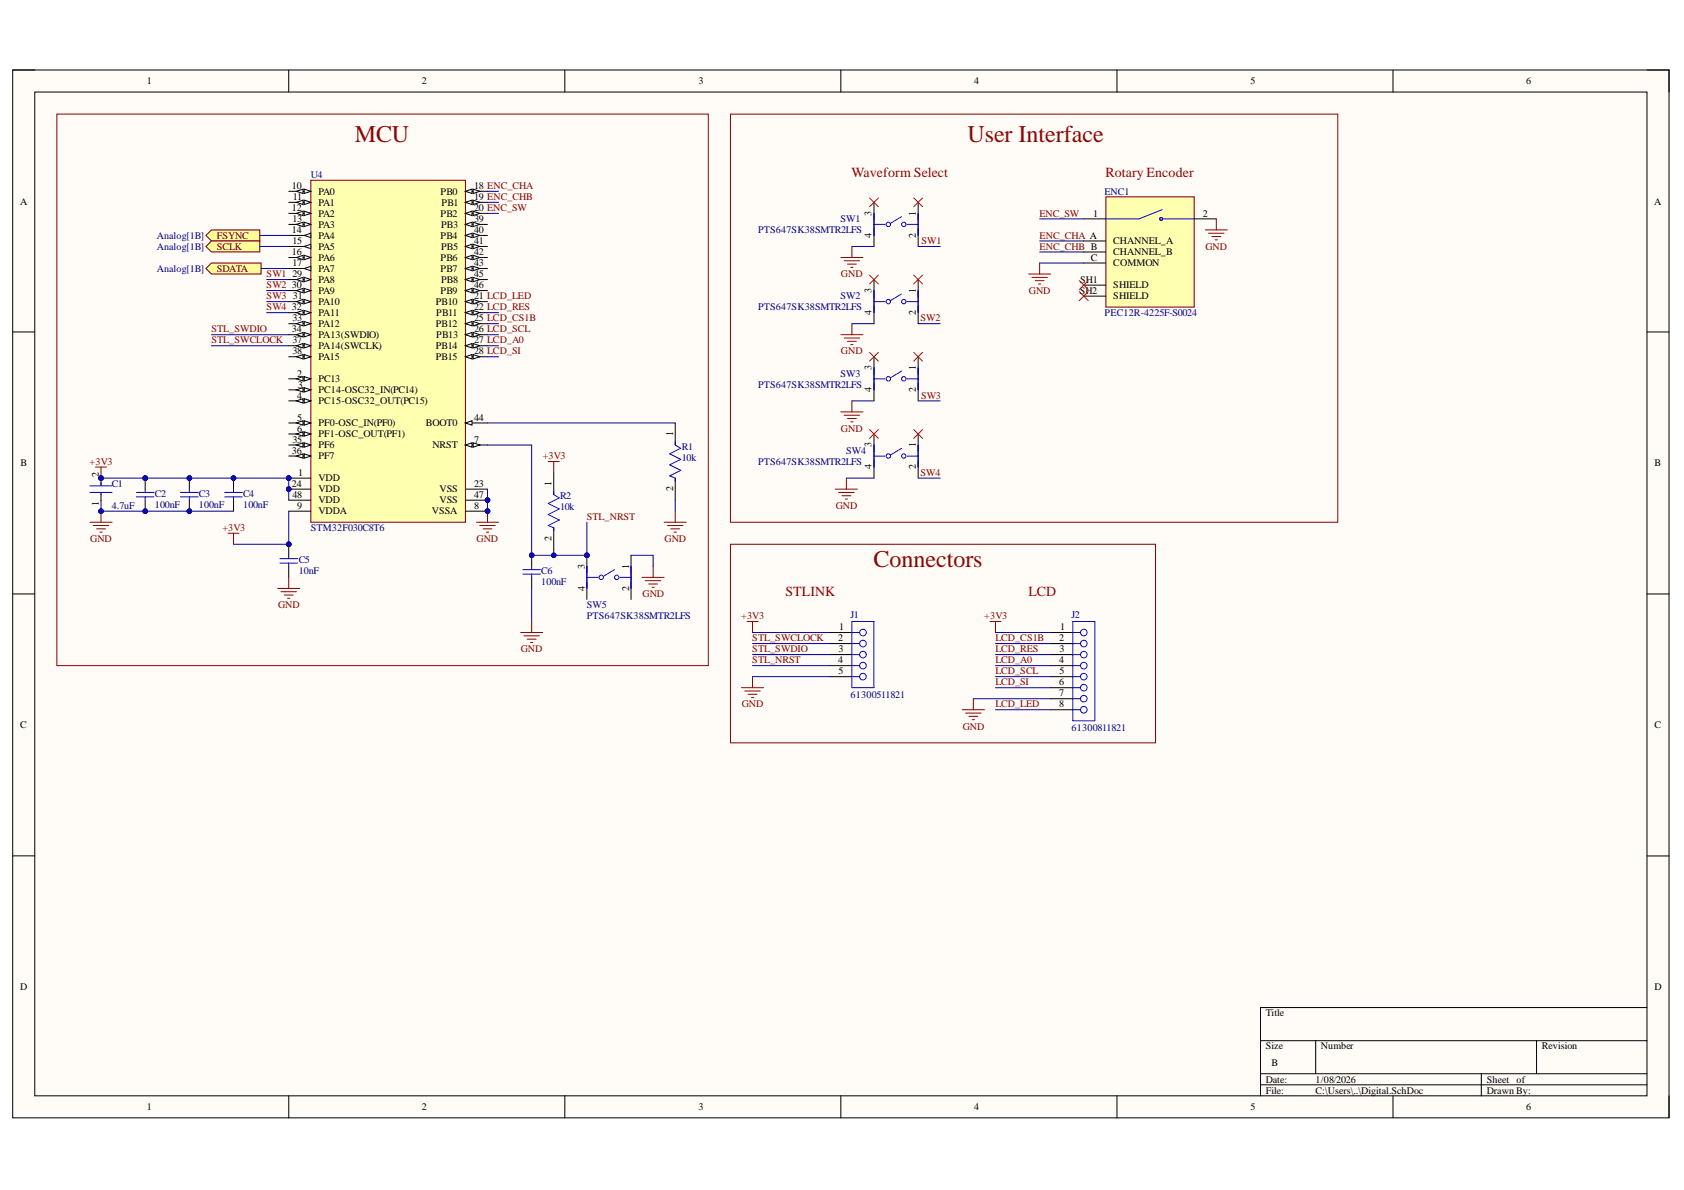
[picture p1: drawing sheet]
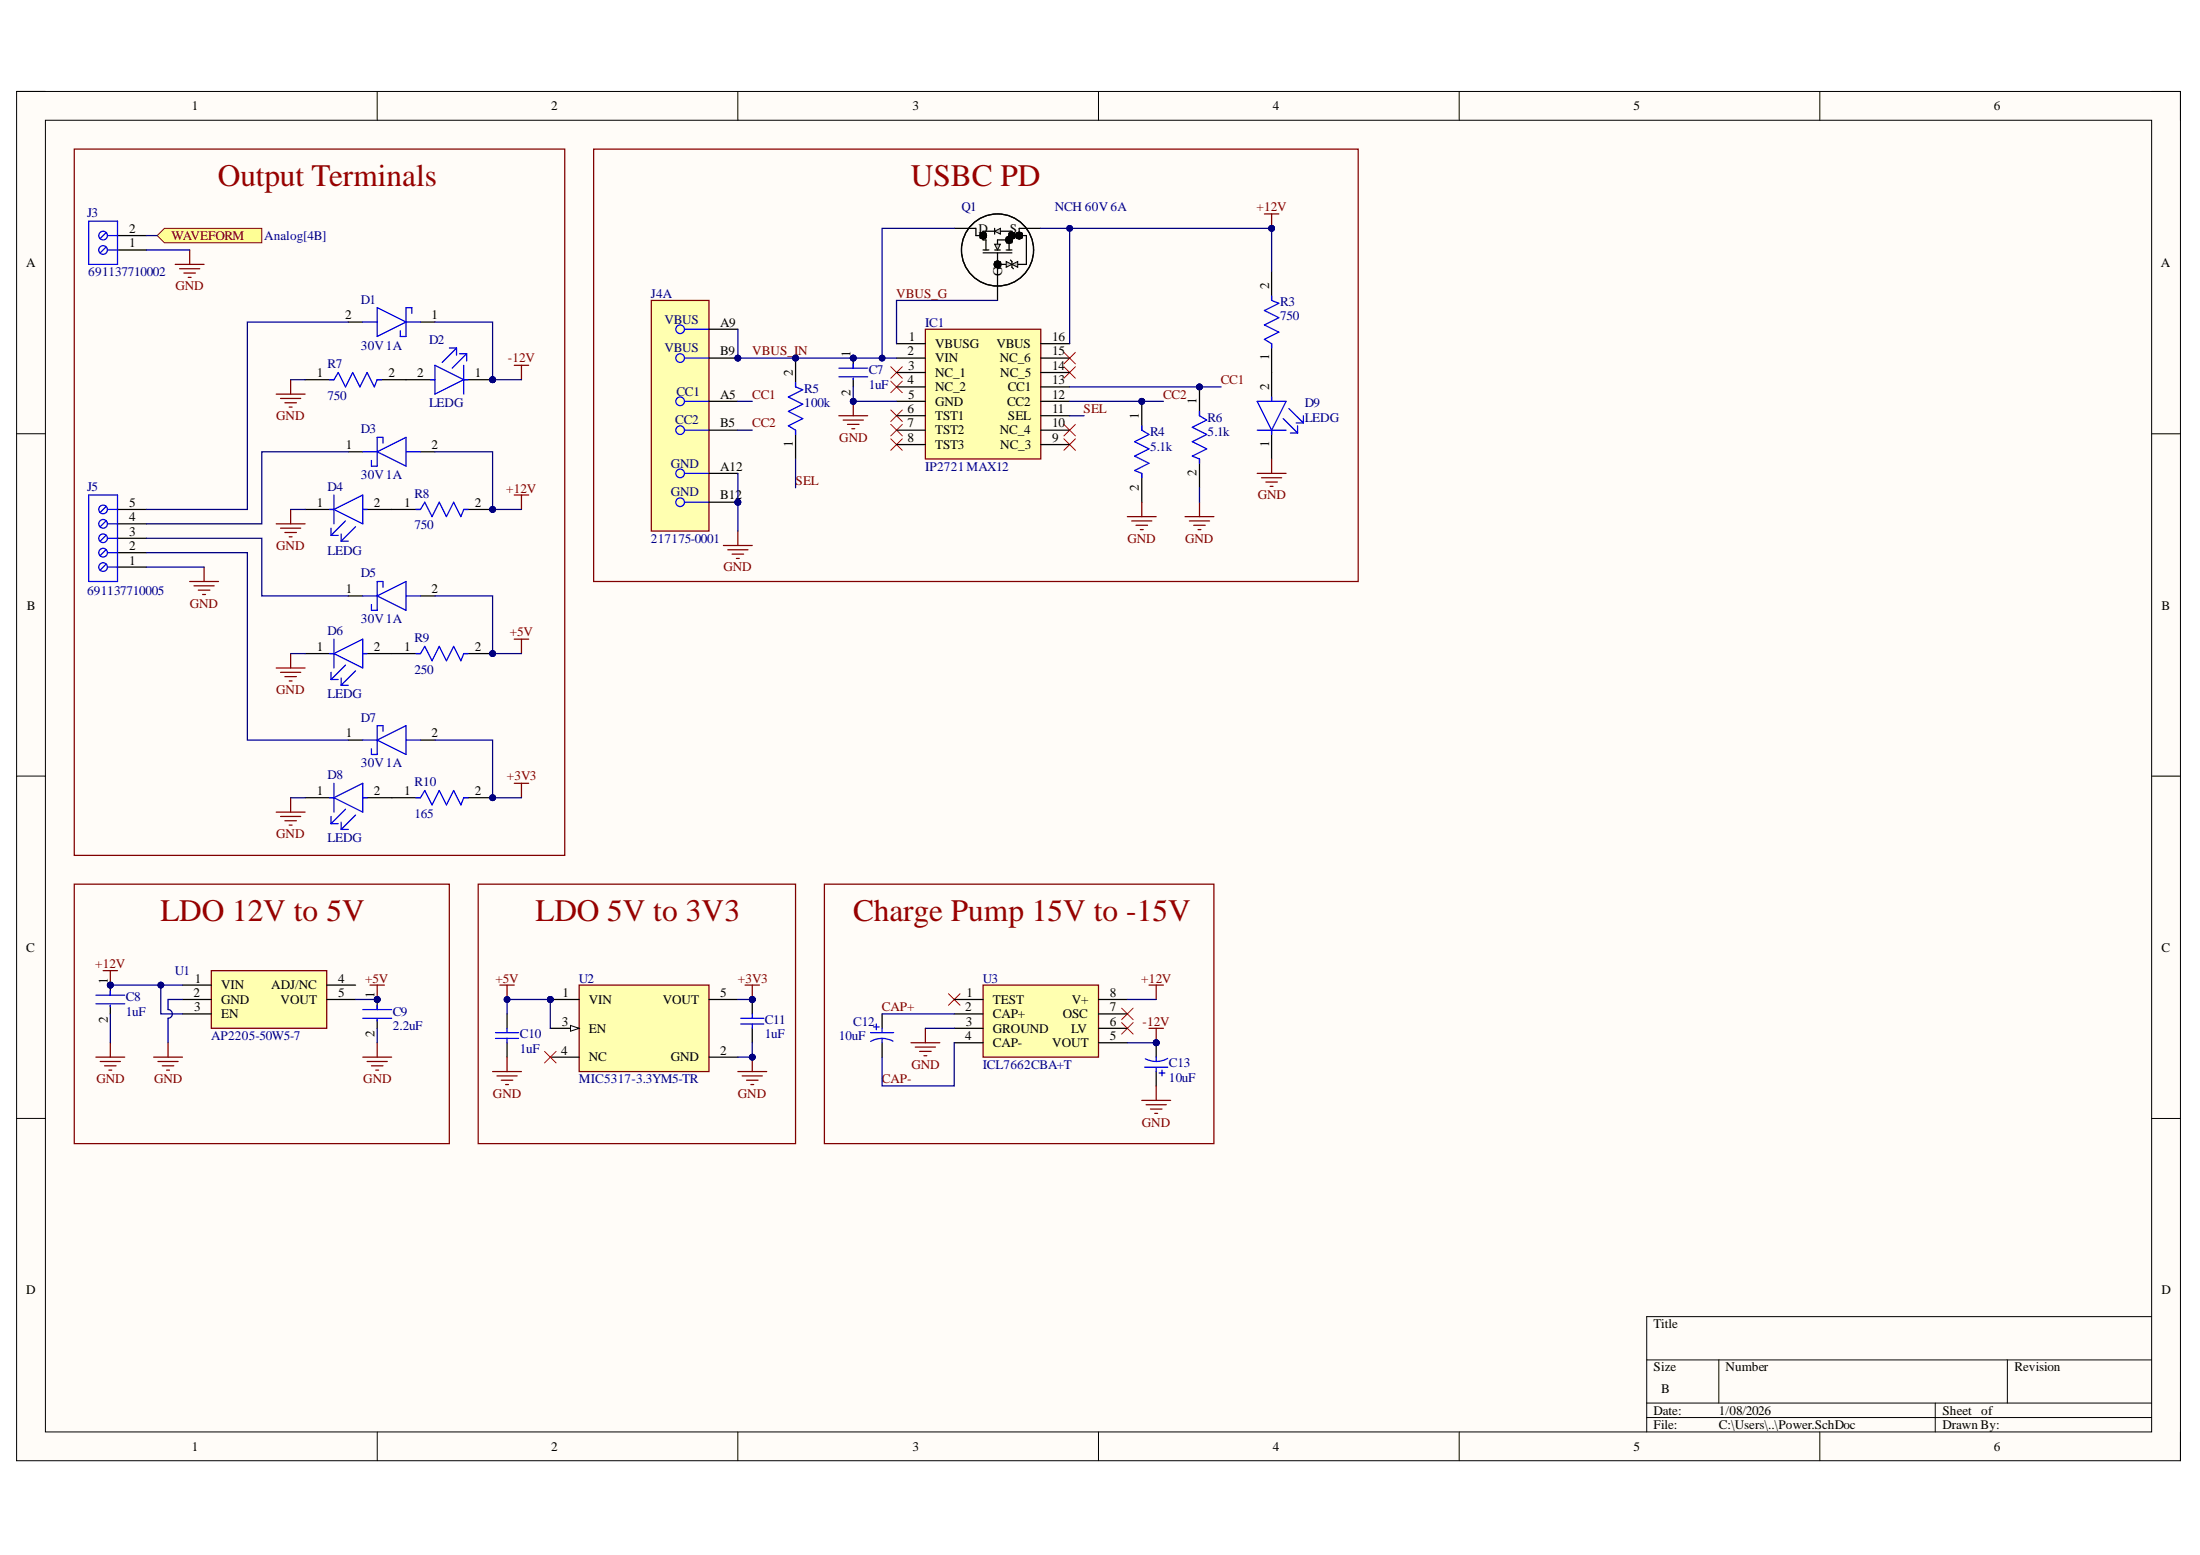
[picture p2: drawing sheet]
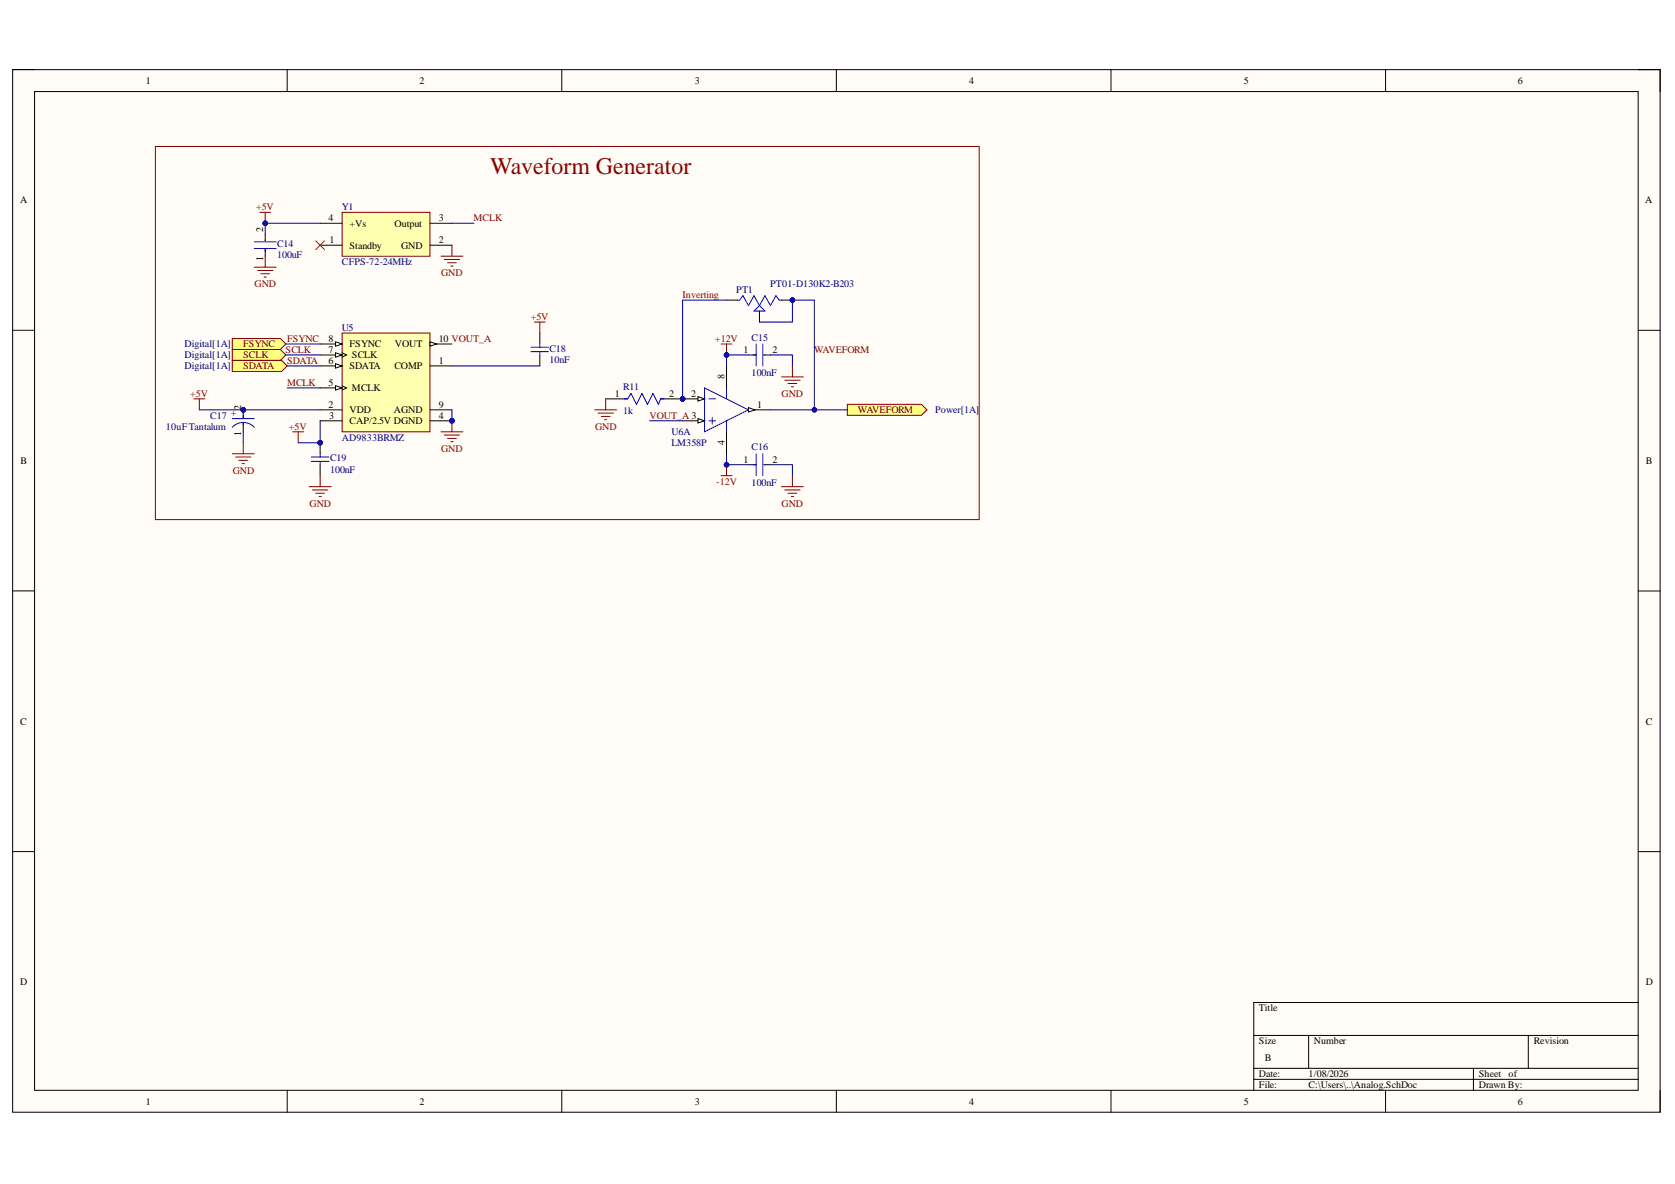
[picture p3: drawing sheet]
# Altium project WAVEFORM_GENERATOR.PrjPcb
3 sheets, 60 parts. Net scope: flat (ports and power ports of the same name join across sheets).
Board file: WaveformGen.PcbDoc
Sheets:
  Digital.SchDoc
  Power.SchDoc
  Analog.SchDoc

## Sheet Digital.SchDoc
size B; SheetNumber: 1; SheetTotal: 3

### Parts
C1  4.7uF  [FP-GRM219-0_15-0_1-IPC_B]
C2  100nF  [CAPC1608X87X45LL20T05]
C3  100nF  [CAPC1608X87X45LL20T05]
C4  100nF  [CAPC1608X87X45LL20T05]
C5  10nF  [CAPC1206(3216)150_L]
C6  100nF  [CAPC1608X87X45LL20T05]
ENC1  PEC12R-4225F-S0024  [XDCR_PEC12R-4225F-S0024]
J1  61300511821  [61300511821]
J2  61300811821  [61300811821]
R1  10k  [FP-TFCR0402-IPC_B]
R2  10k  [FP-TFCR0402-IPC_B]
SW1  PTS647SK38SMTR2LFS  [FP-PTS647SK38SMTR2LFS-MFG]
SW2  PTS647SK38SMTR2LFS  [FP-PTS647SK38SMTR2LFS-MFG]
SW3  PTS647SK38SMTR2LFS  [FP-PTS647SK38SMTR2LFS-MFG]
SW4  PTS647SK38SMTR2LFS  [FP-PTS647SK38SMTR2LFS-MFG]
SW5  PTS647SK38SMTR2LFS  [FP-PTS647SK38SMTR2LFS-MFG]
U4  STM32F030C8T6  [STM-LQFP48_M]

### Blocks framed on the sheet
MCU: C1-C6 R1 R2 SW5 U4
User Interface: ENC1 SW1-SW4
Connectors: J1 J2

### Ports
FSYNC (out, see Analog[1B]), SCLK (out, see Analog[1B]), SDATA (out, see Analog[1B])

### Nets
+3V3: C1.2 C2.2 C3.2 C4.2 C5.2 J1.1 J2.1 R2.1 U4.1(VDD) U4.9(VDDA) U4.24(VDD) U4.48(VDD)
GND: C1.1 C2.1 C3.1 C4.1 C5.1 C6.1 ENC1.2 ENC1.C(COMMON) J1.5 J2.7 R1.2 SW1.4 SW2.4 SW3.4 SW4.4 SW5.1 U4.8(VSSA) U4.23(VSS) U4.47(VSS)
ENC_CHA: ENC1.A(CHANNEL_A) U4.18(PB0)
ENC_CHB: ENC1.B(CHANNEL_B) U4.19(PB1)
ENC_SW: ENC1.1 U4.20(PB2)
FSYNC: U4.14(PA4) ; port FSYNC
LCD_A0: J2.4 U4.27(PB14)
LCD_CS1B: J2.2 U4.25(PB12)
LCD_LED: J2.8 U4.21(PB10)
LCD_RES: J2.3 U4.22(PB11)
LCD_SCL: J2.5 U4.26(PB13)
LCD_SI: J2.6 U4.28(PB15)
SCLK: U4.15(PA5) ; port SCLK
SDATA: U4.17(PA7) ; port SDATA
STL_NRST: C6.2 J1.4 R2.2 SW5.3 U4.7(NRST)
STL_SWCLOCK: J1.2 U4.37(PA14(SWCLK))
STL_SWDIO: J1.3 U4.34(PA13(SWDIO))
SW1: SW1.2 U4.29(PA8)
SW2: SW2.2 U4.30(PA9)
SW3: SW3.2 U4.31(PA10)
SW4: SW4.2 U4.32(PA11)
NetR1_1: R1.1 U4.44(BOOT0)

Not connected (* = marked no-connect by the designer): ENC1 SH1(SHIELD)* SH2(SHIELD)*; SW1 1* 3*; SW2 1* 3*; SW3 1* 3*; SW4 1* 3*; SW5 2 4; U4 2(PC13) 3(PC14-OSC32_IN(PC14)) 4(PC15-OSC32_OUT(PC15)) 5(PF0-OSC_IN(PF0)) 6(PF1-OSC_OUT(PF1)) 10(PA0) 11(PA1) 12(PA2) 13(PA3) 16(PA6) 33(PA12) 35(PF6) 36(PF7) 38(PA15) 39(PB3) 40(PB4) 41(PB5) 42(PB6) 43(PB7) 45(PB8) 46(PB9)

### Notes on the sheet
- Waveform Select
- (near ENC1) Rotary Encoder
- (near J1) STLINK
- (near J2) LCD

## Sheet Power.SchDoc
size B; SheetNumber: 2; SheetTotal: 3

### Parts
C7  1uF  [FP-CGA5L-0_3-0_1-IPC_B]
C8  1uF  [FP-CGA5L-0_3-0_1-IPC_B]
C9  2.2uF  [FP-C0402-BB-MFG]
C10  1uF  [CAPC1206(3216)130_N]
C11  1uF  [CAPC1206(3216)130_N]
C12  10uF  [VISH-293D-E_L]
C13  10uF  [VISH-293D-E_L]
D1  30V 1A  [1SS357TPH3F]
D2  LEDG  [FP-LTST-C170GKT-MFG]
D3  30V 1A  [1SS357TPH3F]
D4  LEDG  [FP-LTST-C170GKT-MFG]
D5  30V 1A  [1SS357TPH3F]
D6  LEDG  [FP-LTST-C170GKT-MFG]
D7  30V 1A  [1SS357TPH3F]
D8  LEDG  [FP-LTST-C170GKT-MFG]
D9  LEDG  [FP-LTST-C170GKT-MFG]
IC1  IP2721 MAX12  [SOP65P640X120-16N]
J3  691137710002  [691137710002]
J4  217175-0001  [FP-217175-0001-MFG]  (part A of 2)
J5  691137710005  [691137710005]
Q1  NCH 60V 6A  [SOT-323F_2-2U1S_UFM_TOS]
R3  750  [FP-AT0805-IPC_C]
R4  5.1k  [FP-TFCR0603-IPC_A]
R5  100k  [FP-MCU0805-IPC_B]
R6  5.1k  [FP-TFCR0603-IPC_A]
R7  750  [FP-RMCF0805-MFG]
R8  750  [FP-RMCF0805-MFG]
R9  250  [FP-RMCF0805-MFG]
R10  165  [FP-TFCR0603-IPC_B]
U1  AP2205-50W5-7  [SOT95P285X140-5N]
U2  MIC5317-3.3YM5-TR  [FP-SOT23-5LD-PL-1-MFG]
U3  ICL7662CBA+T  [SOIC127P600X175-8N]

### Blocks framed on the sheet
Output Terminals: D1-D8 J3 J5 R7-R10
USBC PD: C7 D9 IC1 J4 Q1 R3-R6
LDO 12V to 5V: C8 C9 U1
LDO 5V to 3V3: C10 C11 U2
Charge Pump 15V to -15V: C12 C13 U3

### Ports
WAVEFORM (in, see Analog[4B])

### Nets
+3V3: C11.2 D7.2(A) R10.2 U2.5(VOUT)
+5V: C9.1 C10.2 D5.2(A) R9.2 U1.5(VOUT) U2.1(VIN) U2.3(EN)
+12V: C8.1 D3.2(A) IC1.16(VBUS) Q1.2(S) R3.2 R8.2 U1.1(VIN) U1.3(EN) U3.8(V+)
-12V: C13.2 D1.1(K) D2.1(C) U3.5(VOUT)
GND: C7.2 C8.2 C9.2 C10.1 C11.1 C13.1 D4.1(C) D6.1(C) D8.1(C) D9.1(C) IC1.5(GND) J3.1 J4.A12(GND) J4.B12(GND) J5.1 R4.2 R6.2 R7.1 U1.2(GND) U2.2(GND) U3.3(GROUND)
CAP+: C12.1 U3.2(CAP+)
CAP-: C12.2 U3.4(CAP-)
CC1: IC1.13(CC1) J4.A5(CC1) R6.1
CC2: IC1.12(CC2) J4.B5(CC2) R4.1
SEL: IC1.11(SEL) R5.1
VBUS_G: IC1.1(VBUSG) Q1.1(G)
VBUS_IN: C7.1 IC1.2(VIN) J4.A9(VBUS) J4.B9(VBUS) Q1.3(D) R5.2
WAVEFORM: J3.2 ; port WAVEFORM
NetD1_2: D1.2(A) J5.5
NetD2_2: D2.2(A) R7.2
NetD3_1: D3.1(K) J5.4
NetD4_2: D4.2(A) R8.1
NetD5_1: D5.1(K) J5.3
NetD6_2: D6.2(A) R9.1
NetD7_1: D7.1(K) J5.2
NetD8_2: D8.2(A) R10.1
NetD9_2: D9.2(A) R3.1

Not connected (* = marked no-connect by the designer): IC1 3(NC_1)* 4(NC_2)* 6(TST1)* 7(TST2)* 8(TST3)* 9(NC_3)* 10(NC_4)* 14(NC_5)* 15(NC_6)*; U1 4(ADJ/NC); U2 4(NC)*; U3 1(TEST)* 6(LV)* 7(OSC)*

## Sheet Analog.SchDoc
size B; SheetNumber: 3; SheetTotal: 3

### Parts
C14  100uF  [FP-C1206C-EB-MFG]
C15  100nF  [FP-C1206C-EB-MFG]
C16  100nF  [FP-C1206C-EB-MFG]
C17  10uF Tantalum  [FP-293DB-MFG]
C18  10nF  [CAPC1206(3216)150_L]
C19  100nF  [CAPC1608X87X45LL20T05]
PT1  PT01-D130K2-B203  [TRIM_PT01-D130K2-B203]
R11  1k  [FP-MCU0805-IPC_B]
U5  AD9833BRMZ  [ADI-RM-10_M]
U6  LM358P  [P0008A]  (part A of 2)
Y1  CFPS-72-24MHz  [WE-SPXO_CFPS-72]

### Blocks framed on the sheet
Waveform Generator: C14-C19 PT1 R11 U5 U6 Y1

### Ports
FSYNC (in, see Digital[1A]), SCLK (in, see Digital[1A]), SDATA (in, see Digital[1A]), WAVEFORM (out, see Power[1A])

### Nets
+5V: C14.2 C17.2(A) C18.2 C19.2 U5.2(VDD) U5.3(CAP/2.5V) Y1.4(+Vs)
+12V: C15.1 U6.8(VCC)
-12V: C16.1 U6.4(GND)
GND: C14.1 C15.2 C16.2 C17.1(C) C19.1 R11.1 U5.4(DGND) U5.9(AGND) Y1.2(GND)
FSYNC: U5.8(FSYNC) ; port FSYNC
Inverting: PT1.3 R11.2 U6.2(1IN-)
MCLK: U5.5(MCLK) Y1.3(Output)
SCLK: U5.7(SCLK) ; port SCLK
SDATA: U5.6(SDATA) ; port SDATA
VOUT_A: U5.10(VOUT) U6.3(1IN+)
WAVEFORM: PT1.1 PT1.2 U6.1(1OUT) ; port WAVEFORM
NetC18_1: C18.1 U5.1(COMP)

Not connected (* = marked no-connect by the designer): Y1 1(Standby)*

## Nets that join several sheets
+3V3: Digital (12 pins), Power (C11.2 D7.2 R10.2 U2.5)
+5V: Power (7 pins), Analog (7 pins)
+12V: Power (9 pins), Analog (C15.1 U6.8)
-12V: Power (C13.2 D1.1 D2.1 U3.5), Analog (C16.1 U6.4)
GND: Digital (19 pins), Power (21 pins), Analog (9 pins)
FSYNC: Digital (U4.14), Analog (U5.8)
SCLK: Digital (U4.15), Analog (U5.7)
SDATA: Digital (U4.17), Analog (U5.6)
WAVEFORM: Power (J3.2), Analog (PT1.1 PT1.2 U6.1)
